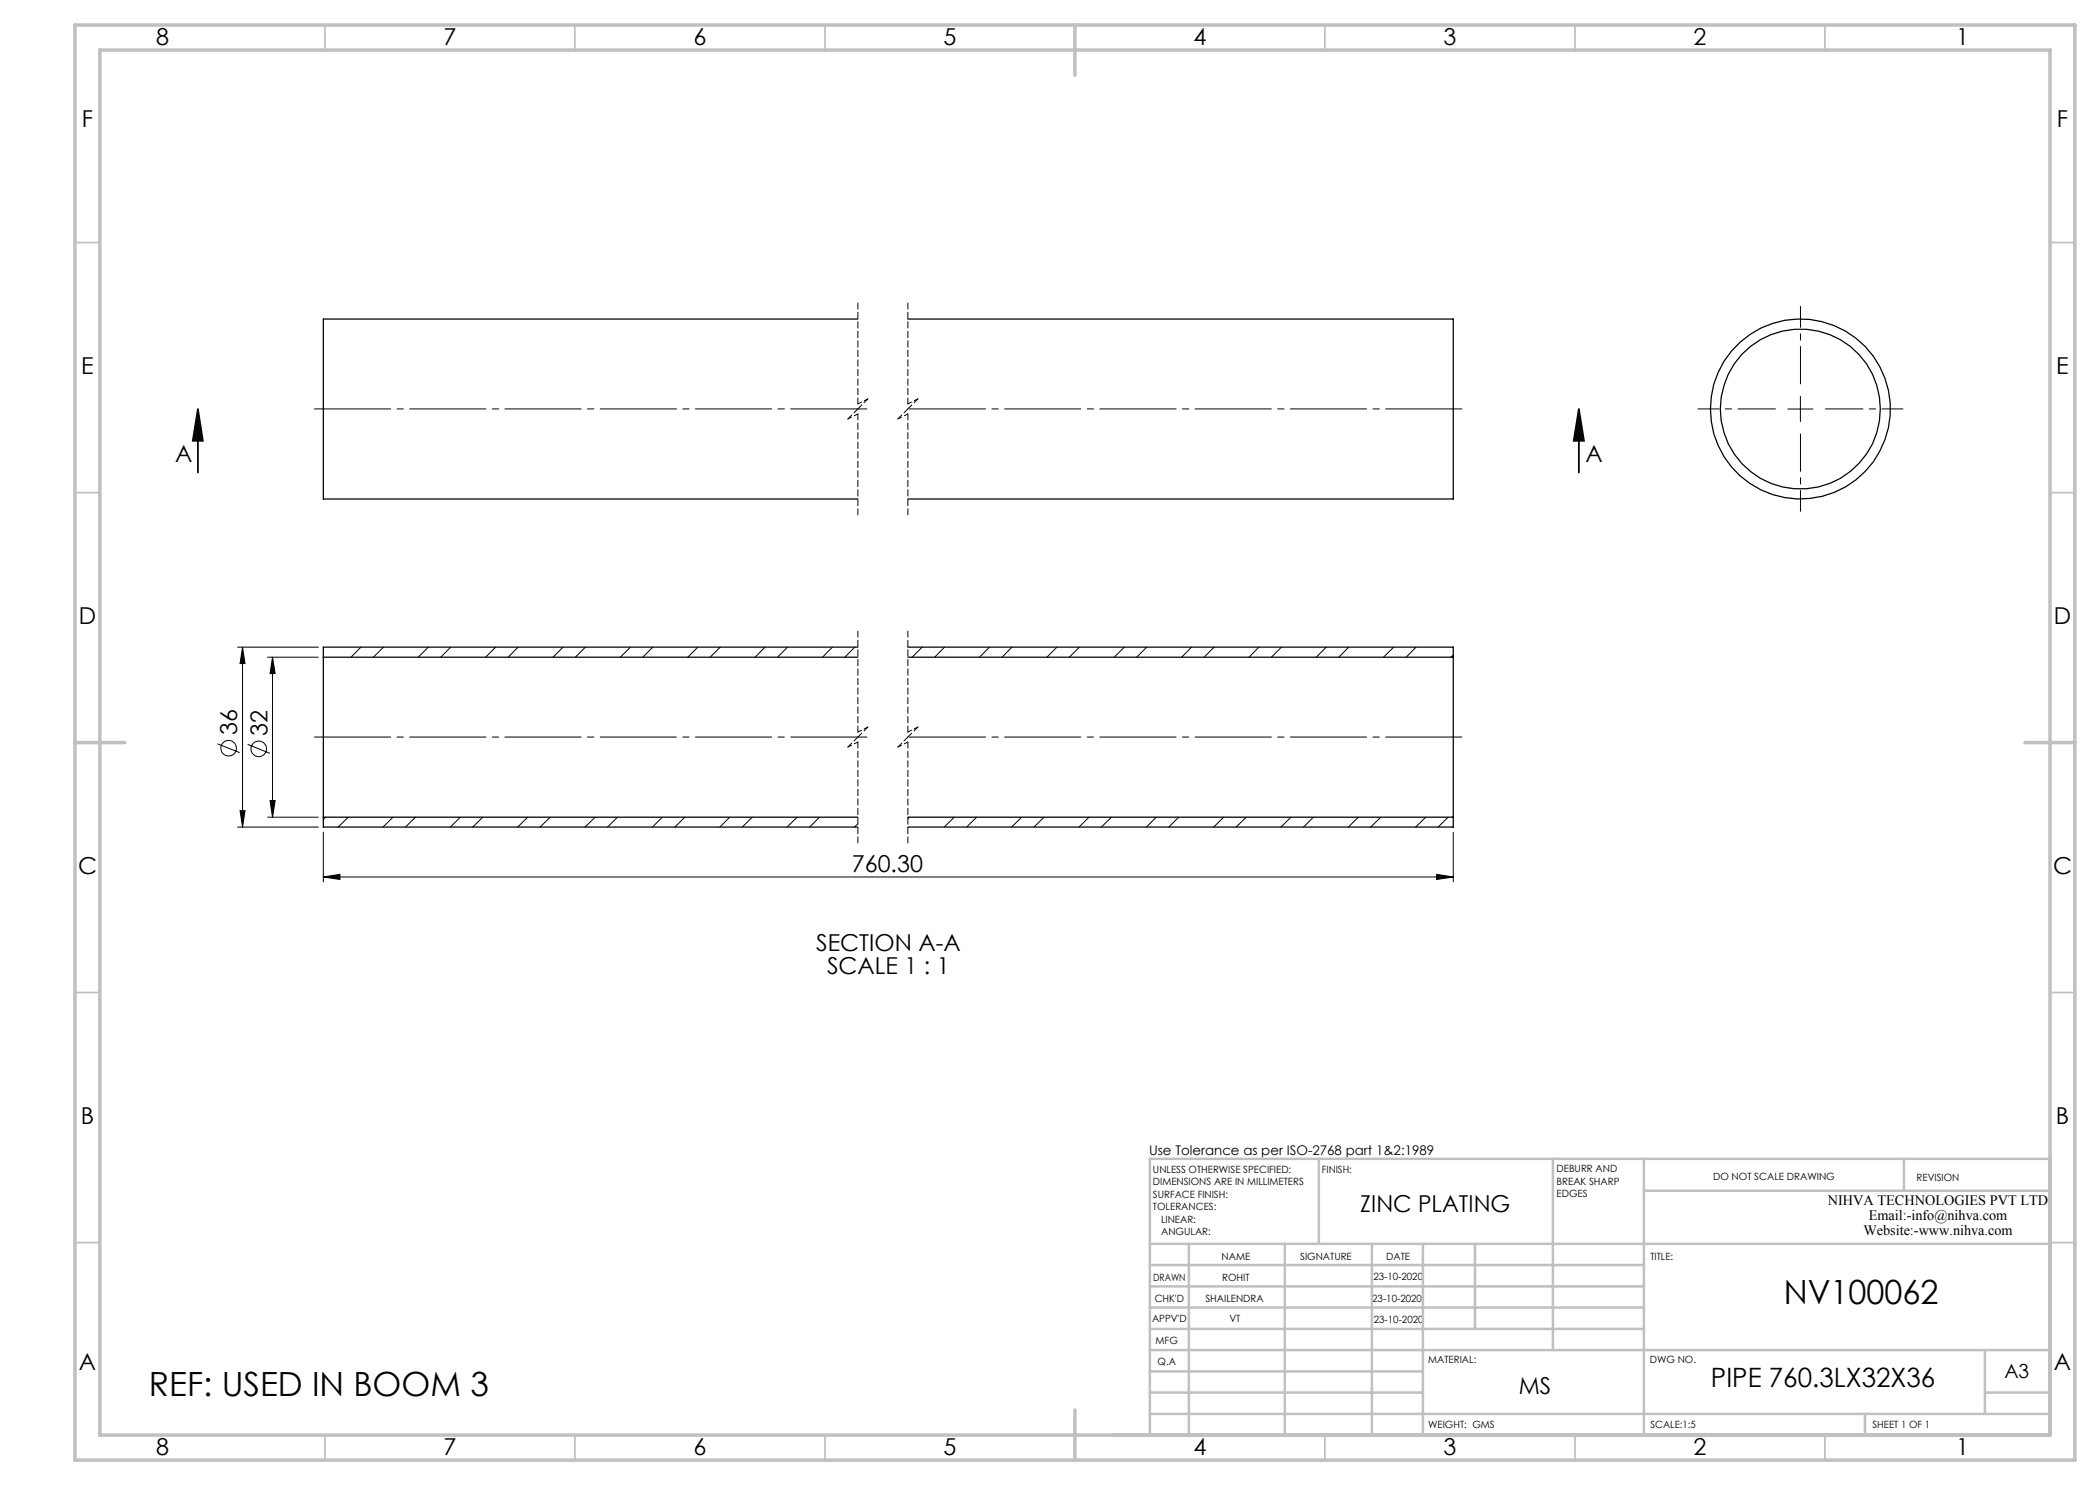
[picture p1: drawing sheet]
<svg xmlns="http://www.w3.org/2000/svg" width="420mm" height="297mm" viewBox="0 0 420 297" stroke-linecap="round" stroke-linejoin="round" font-family="sans-serif">
<g fill="none" stroke="#000" stroke-width=".2">
<path d="M360.1 79.3v5M357.6 81.8h5M47.5 129.4h16.2M48.5 129.4v36M48.5 129.4l.5 3.3h-1zM53.5 131.4h10.2M54.5 131.4l.5 3.3h-1zM54.5 131.4v32M72.2 129.4l-2 2M76.7 129.4l-2 2M85.7 129.4l-2.1 2M90.1 129.4l-1.9 2"/>
<path d="M99.1 129.4l-2 2M103.6 129.4l-2 2M112.6 129.4l-2 2M117.1 129.4l-2 2M126.1 129.4l-2 2M130.6 129.4l-2 2M139.6 129.4l-2.1 2M144 129.4l-2 2M153 129.4l-2 2M157.5 129.4l-2 2M166.5 129.4l-2 2M171 129.4l-2 2"/>
<path d="M184.4 129.4l-2 2M188.9 129.4l-2 2M197.9 129.4l-2 2M202.4 129.4l-2 2M211.4 129.4l-2 2M215.9 129.4l-2 2M224.9 129.4l-2.1 2M229.3 129.4l-2 2M238.3 129.4l-2 2M242.8 129.4l-2 2M251.8 129.4l-2 2M256.3 129.4l-2 2"/>
<path d="M265.3 129.4l-2.1 2M269.7 129.4l-1.9 2M278.7 129.4l-2 2M283.2 129.4l-2 2M290.7 131l-.5 .4M43.5 148.8l4.4 1.7M49.5 148.9l4.5 1.8M47.5 165.4h16.2M48 162.1h1l-.5 3.3zM53.5 163.4h10.2M54 160.1h1l-.5 3.3zM64.7 175.4l3.3-.5v1z"/>
<path d="M64.7 166.4v10M64.7 175.4h226M65.1 163.4l-.4 .5M69.6 163.4l-2 2M78.6 163.4l-2 2M83.1 163.4l-2 2M92.1 163.4l-2 2M96.6 163.4l-2.1 2M105.6 163.4l-2.1 2M110 163.4l-2 2M119 163.4l-2 2M123.5 163.4l-2 2"/>
<path d="M132.5 163.4l-2 2M137 163.4l-2 2M145.9 163.4l-1.9 2M150.5 163.4l-2.1 2M159.4 163.4l-2 2M163.9 163.4l-2 2M171.6 164.8l-.7 .6M181.9 163.4l-.3 .3M190.9 163.4l-2.1 2M195.3 163.4l-2 2M204.3 163.4l-2 2M208.8 163.4l-2 2"/>
<path d="M217.8 163.4l-2 2M222.3 163.4l-2 2M231.2 163.4l-1.9 2M235.8 163.4l-2 2M244.7 163.4l-2 2M249.2 163.4l-2 2M258.2 163.4l-2 2M262.7 163.4l-2 2M271.7 163.4l-2 2M276.2 163.4l-2.1 2M285.2 163.4l-2.1 2M287.3 174.9l3.4 .5-3.4 .5z"/>
<path d="M289.6 163.4l-2 2M290.7 166.4v10"/>
<circle cx="45.7" cy="149.7" r="1.56"/>
<circle cx="51.7" cy="149.8" r="1.55"/>
</g>
<path d="M39.6 81.8l1 6.4h-2zM39.6 81.8v12.7M315.8 81.8l1 6.4h-2.1zM315.8 81.8v12.7" fill="none" stroke="#000" stroke-width=".35"/>
<path d="M62.7 81.8h110.9M62.7 147.4h110.9" fill="none" stroke="#000" stroke-width=".2" stroke-dasharray="15.2 1.3 1.3 1.3" stroke-dashoffset="-.2"/>
<path d="M181.6 81.8h111.1M181.6 147.4h111.1" fill="none" stroke="#000" stroke-width=".2" stroke-dasharray="15.2 1.3 1.3 1.3" stroke-dashoffset="-.3"/>
<path d="M360.1 76.8v-15.5M360.1 86.8v15.5" fill="none" stroke="#000" stroke-width=".2" stroke-dasharray="15.2 1.3 1.3 1.3" stroke-dashoffset="7.8"/>
<path d="M355.1 81.8h-15.5M365.1 81.8h15.5" fill="none" stroke="#000" stroke-width=".2" stroke-dasharray="15.2 1.3 1.3 1.3" stroke-dashoffset="7.7"/>
<path d="M171.6 60.6v20.2M181.6 60.6v20.2M171.6 82.8v20.2M181.6 82.8v20.2M171.6 126.2v20.2M181.6 126.2v20.2M171.6 148.4v20.2M181.6 148.4v20.2" fill="none" stroke="#000" stroke-width=".2" stroke-dasharray="1.3 .6" stroke-dashoffset=".1"/>
<path d="M169.6 83.8l2-1M171.6 80.8l2-1M179.6 83.8l2-1M181.6 80.8l2-1M169.6 149.4l2-1M171.6 146.4l2-1M179.6 149.4l2-1M181.6 146.4l2-1" fill="none" stroke="#000" stroke-width=".2" stroke-dasharray="1.3 .6" stroke-dashoffset=".5"/>
<path d="M173.6 79.8l-2 2M183.6 79.8l-2 2M171.6 81.8l-2 2M181.6 81.8l-2 2M171.6 147.4l-2 2M173.6 145.4l-2 2M181.6 147.4l-2 2M183.6 145.4l-2 2" fill="none" stroke="#000" stroke-width=".2" stroke-dasharray="1.3 .6" stroke-dashoffset=".2"/>
<g fill="none" stroke="#c0c0c0" stroke-width=".35">
<path d="M65 5v5M115 5v5M165 5v5M265 5v5M315 5v5M365 5v5M15 48.5h5M410 48.5h5M15 98.5h5M410 98.5h5M15 198.5h5M410 198.5h5"/>
<path d="M15 248.5h5M410 248.5h5M65 287v5M115 287v5M165 287v5M265 287v5M315 287v5M365 287v5"/>
</g>
<g fill="none" stroke="#c0c0c0" stroke-width=".5">
<path d="M263.8 231.8v17M310.6 231.8v38.2M328.8 231.8v55.2M328.8 238.2h81.2M380.8 231.8v6.4M410 231.8h-180v55.2M230 248.8h180M230 257.3h98.8M230 253h98.8M237.8 248.8v38.2M257 248.8v38.2M274.4 248.8v38.2"/>
<path d="M284.6 248.8v38.2M295 248.8v17M230 265.8h98.8M230 261.5h98.8M230 278.5h54.6M230 274.3h54.6M230 270h180M397 278.5h13M397 270v12.8M230 282.8h180M373 282.8v4.2"/>
</g>
<path d="M15 5h400v287h-400zM20 10h390v277h-390zM215 5v10M15 148.5h10M405 148.5h10M215 282v10" fill="none" stroke="#c0c0c0" stroke-width=".7"/>
<g fill="#000">
<path d="M315.8 81.8l1 6.4h-2.1zM39.6 81.8l1 6.4h-2z"/>
<path d="M48.5 129.4l.5 3.3h-1zM48 162.1h1l-.5 3.3zM54.5 131.4l.5 3.3h-1zM54 160.1h1l-.5 3.3z"/>
<path d="M64.7 175.4l3.3-.5v1zM287.3 174.9l3.4 .5-3.4 .5z"/>
</g>
<g fill="none" stroke="#000" stroke-width=".25">
<path d="M171.6 63.8h-106.9v36h106.9M181.6 63.8h109.1v36h-109.1M64.7 131.4v32M64.7 131.4h106.9M171.6 129.4h-106.9v2M181.6 129.4h109.1v2M181.6 131.4h109.1M290.7 131.4v32M64.7 163.4v2h106.9M64.7 163.4h106.9M181.6 163.4h109.1M290.7 163.4v2h-109.1"/>
<circle cx="360.1" cy="81.8" r="16"/>
<circle cx="360.1" cy="81.8" r="18"/>
</g>
<g font-size="6.7">
<text x="356.7" y="260.9">NV100062</text>
<text x="29.8" y="279.2">REF: USED IN BOOM 3</text>
</g>
<text font-size="5.3" x="342.2" y="277.4">PIPE 760.3LX32X36</text>
<g font-size="4.7">
<text x="31.2" y="9">8</text>
<text x="88.7" y="9">7</text>
<text x="138.7" y="9">6</text>
<text x="188.7" y="9">5</text>
<text x="238.7" y="9">4</text>
<text x="288.7" y="9">3</text>
<text x="338.7" y="9">2</text>
<text x="391.2" y="9">1</text>
<text x="16.4" y="25.5">F</text>
<text x="411.4" y="25.5">F</text>
<text x="16.3" y="74.7">E</text>
<text x="411.2" y="74.7">E</text>
<text x="35.1" y="92.4">A</text>
<text x="317.1" y="92.4">A</text>
<text x="15.8" y="124.7">D</text>
<text x="410.8" y="124.7">D</text>
<text x="47.5" y="147.1" transform="rotate(-90 47.5 147.1)">36</text>
<text x="53.5" y="147.2" transform="rotate(-90 53.5 147.2)">32</text>
<text x="15.6" y="174.7">C</text>
<text x="170.4" y="174.4">760.30</text>
<text x="410.6" y="174.7">C</text>
<text x="163.2" y="190.2">SECTION A-A</text>
<text x="165.4" y="194.7">SCALE 1 : 1</text>
<text x="16.2" y="224.7">B</text>
<text x="411.2" y="224.7">B</text>
<text x="272.1" y="242.4">ZINC PLATING</text>
<text x="15.8" y="274">A</text>
<text x="410.8" y="274">A</text>
<text x="303.7" y="278.9">MS</text>
<text x="31.2" y="291">8</text>
<text x="88.7" y="291">7</text>
<text x="138.7" y="291">6</text>
<text x="188.7" y="291">5</text>
<text x="238.7" y="291">4</text>
<text x="288.7" y="291">3</text>
<text x="338.7" y="291">2</text>
<text x="391.2" y="291">1</text>
</g>
<text font-size="3.9" x="400.9" y="275.5">A3</text>
<g font-size="2.9">
<text x="365.6" y="241">NIHVA TECHNOLOGIES PVT LTD</text>
<text x="373.8" y="244">Email:-info@nihva.com</text>
<text x="372.7" y="247">Website:-www.nihva.com</text>
</g>
<text font-size="2.7" x="229.8" y="231.1">Use Tolerance as per ISO-2768 part 1&amp;2:1989</text>
<g font-size="2">
<text x="230.6" y="234.6">UNLESS OTHERWISE SPECIFIED:</text>
<text x="230.6" y="237.1">DIMENSIONS ARE IN MILLIMETERS</text>
<text x="230.6" y="239.6">SURFACE FINISH:</text>
<text x="264.4" y="234.6">FINISH:</text>
<text x="311.3" y="234.5">DEBURR AND</text>
<text x="311.3" y="237">BREAK SHARP</text>
<text x="311.3" y="239.5">EDGES</text>
<text x="342.6" y="236">DO NOT SCALE DRAWING</text>
<text x="383.3" y="236.2">REVISION</text>
<text x="230.6" y="242.1">TOLERANCES:</text>
<text x="232.2" y="244.6">LINEAR:</text>
<text x="232.2" y="247.1">ANGULAR:</text>
<text x="244.3" y="252">NAME</text>
<text x="260" y="251.9">SIGNATURE</text>
<text x="277.2" y="251.9">DATE</text>
<text x="330.1" y="251.9">TITLE:</text>
<text x="230.6" y="256.1">DRAWN</text>
<text x="244.4" y="256.1">ROHIT</text>
<text x="274.7" y="255.9">23-10-2020</text>
<text x="230.9" y="260.3">CHK'D</text>
<text x="241.1" y="260.3">SHAILENDRA</text>
<text x="274.4" y="260.3">23-10-2020</text>
<text x="230.4" y="264.4">APPV'D</text>
<text x="231.1" y="268.8">MFG</text>
<text x="245.9" y="264.4">VT</text>
<text x="274.8" y="264.6">23-10-2020</text>
<text x="231.5" y="273">Q.A</text>
<text x="285.6" y="272.5">MATERIAL:</text>
<text x="330" y="272.5">DWG NO.</text>
<text x="285.6" y="285.5">WEIGHT: GMS</text>
<text x="330.1" y="285.6">SCALE:1:5</text>
<text x="374.5" y="285.6">SHEET 1 OF 1</text>
</g>
</svg>
